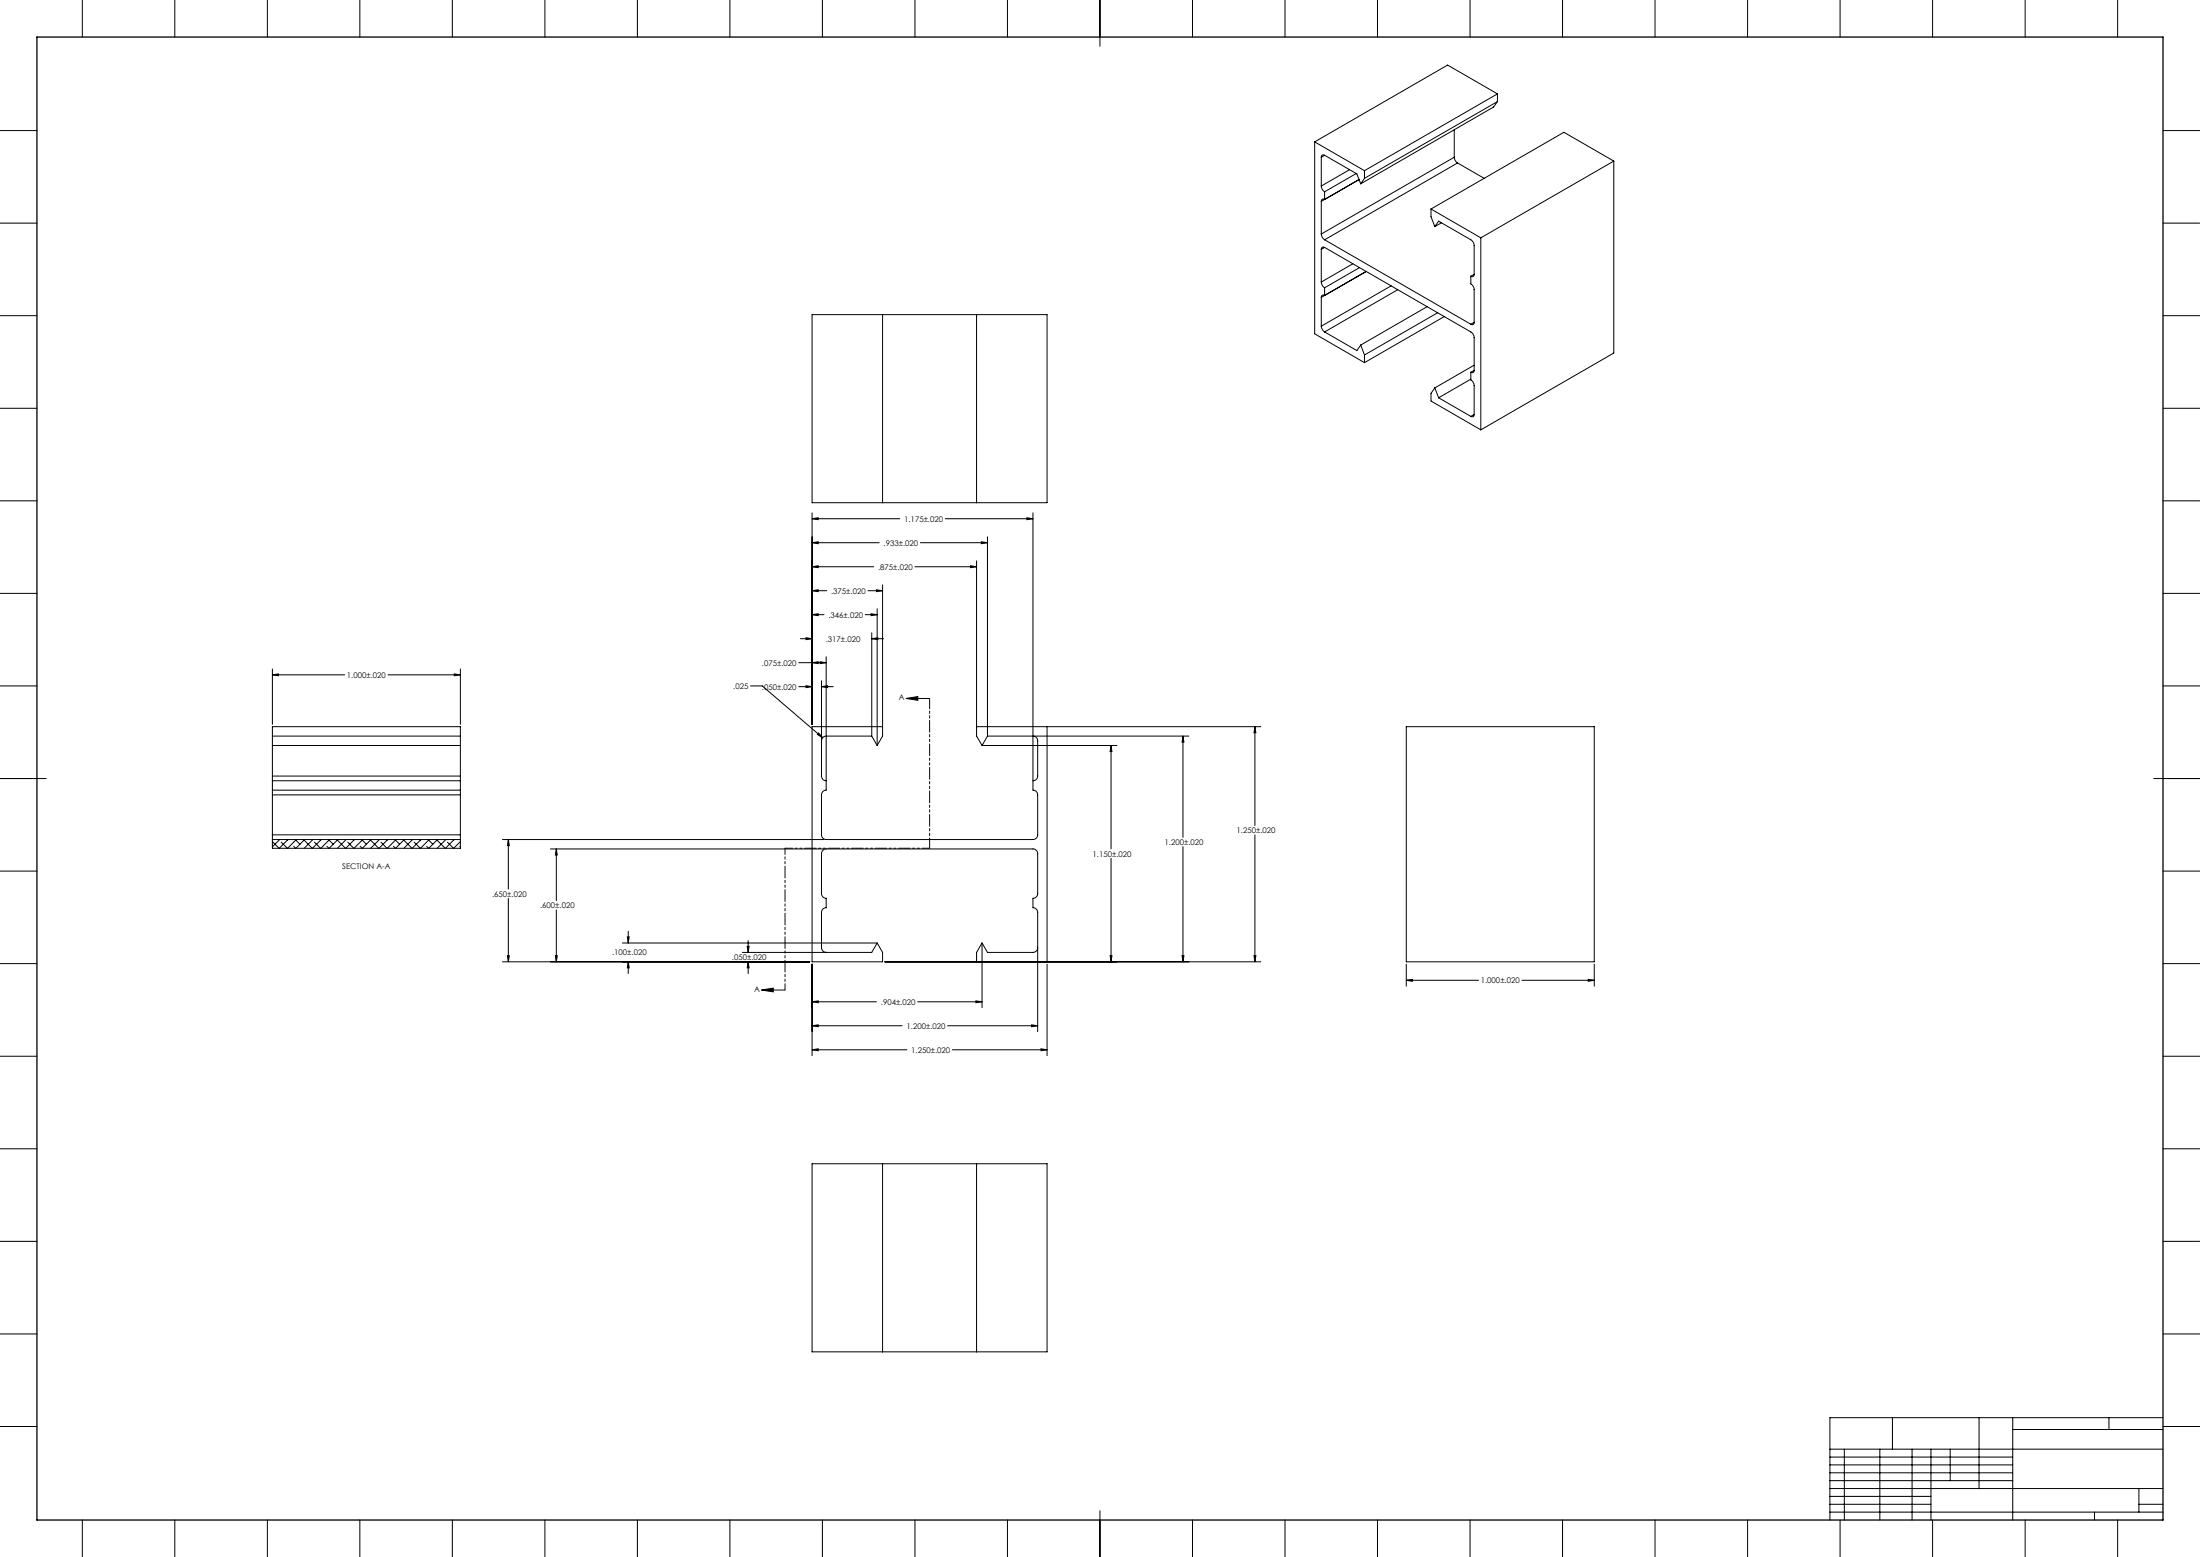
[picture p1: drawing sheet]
<svg xmlns="http://www.w3.org/2000/svg" width="1189mm" height="841mm" viewBox="0 0 1189 841" stroke-linecap="round" stroke-linejoin="round" font-family="sans-serif">
<g fill="none" stroke="#000" stroke-width=".54">
<path d="M44 0v20M94 0v20M144 0v20M194 0v20M244 0v20M294 0v20M344 0v20M394 0v20M444 0v20M494 0v20M544 0v20M594 0v25"/>
<path d="M644 0v20M694 0v20M744 0v20M794 0v20M844 0v20M894 0v20M944 0v20M994 0v20M1044 0v20M1094 0v20M1144 0v20M809 51l-27-16-71 42"/>
<path d="M809 55l-72 41M809 51l-72 41M809 51v4M809 55l-2 3-72 41M0 71h20M711 77l26 15M711 77v103l26 16M786 70v15M1169 71h20M714 85v15M716 84a1.1 1.1 0 0 0-1 0 1.1 1.1 0 0 0-1 1M716 84l17 10 2 5"/>
<path d="M716 84l-2 1M729 92l-15 8M733 94l-17 10M734 97l-20 12M737 92v4M737 96l-2 3M786 85v2l2 1M786 85l-72 41M788 88l-72 42M788 88l14 8M872 87l-72 41M872 87l-27-16-72 42"/>
<path d="M872 87v104l-72 41M714 100l1 2 1 2M714 109v17M716 104v4a1.1 1.1 0 0 0-1 0 1.1 1.1 0 0 0-1 1M773 113l27 15M773 113v4l2 5M0 121h20M714 126l1 2 1 2M714 135v17M716 134l80 46 1 2v18M716 134a1.1 1.1 0 0 0-1 0 1.1 1.1 0 0 0-1 1M716 130l79 45"/>
<path d="M716 134l-2 1M775 122l3-3 18 11 1 3v15M779 120l-4 2M800 128v104M1169 121h20M714 152l1 2 1 1M716 155v5a1.1 1.1 0 0 0-1-1 1.1 1.1 0 0 0-1 2M731 142l-17 10M735 145l-19 10M738 147l-24 14M752 154l-38 22M755 156l-39 23"/>
<path d="M795 149v4l1 2 1 1v18M797 148a1.1 1.1 0 0 1-1 1 1.1 1.1 0 0 1-1 0M797 148l-2 1M0 171h20M439 170h127v102h-127zM477 170v102M528 170v102M714 176l1 2 1 1M714 161v15M716 179l17 10 2-3M771 166l-36 20M777 169l-40 23"/>
<path d="M781 171l-44 25M797 174a1.1 1.1 0 0 1-1 1 1.1 1.1 0 0 1-1 0M797 174l-2 1M1169 171h20M735 186l2 6M737 192v4M797 197l-22 13M775 210l-2 2v5l27 15M775 210l3 5M778 215l17 10M795 201v4l1 2 1 1v16M795 205l-17 10"/>
<path d="M797 200a1.1 1.1 0 0 1-1 1 1.1 1.1 0 0 1-1 0M797 200l-2 1M0 221h20M797 224a1.1 1.1 0 0 1-1 1 1.1 1.1 0 0 1-1 0M797 224l-2 1M1169 221h20M0 271h20M439 277v114M555 280h3l-3 1zM558 277v150a2.5 2.5 0 0 1 3 2v22a2.5 2.5 0 0 1-3 2h-111a2.5 2.5 0 0 1-3-2v-22a2.5 2.5 0 0 1 3-2v-72M1169 271h20M439 280h3v1z"/>
<path d="M439 293h3v1zM439 280h47M439 293h36M497 293h37M511 280h47M530 293h4l-4 1zM534 290v108M439 306h3v1zM439 319h3v1zM439 306h33M439 319h8M469 319h8"/>
<path d="M474 319h3l-3 1zM477 316v82l-3 5M494 306h34M525 306h3l-3 1zM528 303v95l3 5M0 321h20M439 332h3v1zM439 332h6M468 332h6M471 332h3l-3 1zM474 329v74M1169 321h20"/>
<path d="M432 358h15M433 345h6M436 344l3 1h-3zM439 358l3-1v1zM443 357l4 1h-4zM471 345l3-1v1zM471 342v56M471 345h6M0 371h20M147 365l4-1v1zM147 361v30M147 365h39"/>
<path d="M210 365h39M245 364l4 1h-4zM249 361v30M406 371h6l33 27M432 371h7M436 370l3 1h-3zM444 371l3-1v1zM444 368v51a2.5 2.5 0 0 0 3 3M444 371h6M490 377l6-1v2zM490 377h12M1169 371h20"/>
<path d="M147 398h102M442 396l3 2-3-1zM471 398h-24a2.5 2.5 0 0 0-3 2M471 398l3 5M477 393h-38v127h38v-6l-3-5M534 398l-3 5M558 398a2.5 2.5 0 0 1 3 2v19a2.5 2.5 0 0 1-3 3M566 393v127M639 398l1 3h-1zM639 398v54M643 398h-109M678 393l1 3h-1z"/>
<path d="M678 393v53M681 393h-153M760 393h102v127h-102zM147 419v3M147 419v-26h102v26M147 403h102M147 419h102M249 419v3M531 403h73M600 403l1 3h-1zM600 403v56M0 421h25"/>
<path d="M147 427v2M147 422v5M147 429v22M147 422h102M147 427h102M147 429h102M249 427v2M249 422v5M249 429v22M1164 421h25M147 451v2M147 453h102"/>
<path d="M147 453v5h102v-5M147 455l4 3M147 451h102M151 453l-4 4M152 455l3 3M155 453v1M156 453l-5 5M159 457l1 1M160 453l2 3M160 453l-5 5M164 453l5 5 5-5M165 453l-5 5"/>
<path d="M169 453l-5 5M170 455l3 3M173 453v1M178 453l2 3M178 453l-5 5M182 453l5 5 5-5M183 453l-5 5-1-1M187 453l-5 5M188 455l3 3M191 453v1M195 453l3 3M196 453l-5 5"/>
<path d="M200 453l5 5M201 453l-5 5-1-1M205 453l-5 5M206 455l3 3M209 453v1M210 453l-5 5M213 457l1 1M213 453l3 3M214 453l-5 5M218 453l5 5M219 453l-5 5M223 453l-5 5"/>
<path d="M227 453v1M228 453l-5 5M231 457l1 1M231 453l3 3M232 453l-5 5-3-3M236 453l5 5M236 453l-4 5M241 453l-5 5M245 453v1M245 453l-4 5M249 457h.1M249 451v2"/>
<path d="M249 455l-4 3-3-3M272 453h173M275 453v4h-1zM275 453v27M297 459h148M301 459v3h-1zM301 459v27M639 457v63M678 451v69M0 471h20M600 464v56M1169 471h20"/>
<path d="M275 485v35M301 492v28M272 520h166M274 516h1v4zM300 516h1v4zM336 509h138M339 506h1v3zM340 520v3h-1zM340 503v6M340 520v6M404 511h1l-1 3zM404 520l1 3h-1z"/>
<path d="M404 508v6M404 520v6M447 514a2.5 2.5 0 0 1-3-2v-19a2.5 2.5 0 0 1 3-3v-5a2.5 2.5 0 0 1-3-2v-22a2.5 2.5 0 0 1 3-2h111a2.5 2.5 0 0 1 3 2v22a2.5 2.5 0 0 1-3 2v5a2.5 2.5 0 0 1 3 3v64M474 509l-3 5h-70M478 520h203M531 509v35M531 509l3 5h24a2.5 2.5 0 0 0 3-2M531 509l-3 5v6M600 516h1l-1 4zM639 516h1l-1 4zM678 516h1l-1 4zM0 521h20"/>
<path d="M412 535l6-1v2zM412 535h12M439 521v49M566 521v49M760 529h3v1zM760 521v12M760 529h39M823 529h39M858 529h4l-4 1zM862 521v12M1169 521h20M439 554h3v1z"/>
<path d="M439 541h3v1zM439 554h49M439 541h35M496 541h35M512 554h49M527 541h4l-4 1zM558 554h3l-3 1zM0 571h20M439 567h3v1zM439 567h51M515 567h51M563 567h3l-3 1z"/>
<path d="M1169 571h20M0 621h20M439 629h127v101h-127zM477 629v101M528 629v101M1169 621h20M0 671h20M1169 671h20M0 721h20M1169 721h20M0 771h20M1023 766v17"/>
<path d="M1070 766v38M1088 766v55M1088 772h81M1140 766v6M1169 766h-180v55M1169 771h20M989 783h180M989 800h99M989 796h99M989 791h99M989 787h99M997 783v38"/>
<path d="M1016 783v38M1033 783v38M1044 783v38M1054 783v17M594 816v25M989 817h180M989 813h55M989 808h55M989 804h180M1132 817v4M1156 813h13M1156 804v13"/>
<path d="M44 821v20M94 821v20M144 821v20M194 821v20M244 821v20M294 821v20M344 821v20M394 821v20M444 821v20M494 821v20M544 821v20M644 821v20"/>
<path d="M694 821v20M744 821v20M794 821v20M844 821v20M894 821v20M944 821v20M994 821v20M1044 821v20M1094 821v20M1144 821v20"/>
</g>
<path d="M502 377v81" fill="none" stroke="#000" stroke-width=".54" stroke-dasharray="6.3 1.3 1.3 1.3 1.3 1.3" stroke-dashoffset=".8"/>
<path d="M502 458h-78" fill="none" stroke="#000" stroke-width=".54" stroke-dasharray="6.3 1.3 1.3 1.3 1.3 1.3" stroke-dashoffset="2.2"/>
<path d="M424 458v77" fill="none" stroke="#000" stroke-width=".54" stroke-dasharray="6.3 1.3 1.3 1.3 1.3 1.3" stroke-dashoffset="3"/>
<path d="M20 20h1149v801h-1149z" fill="none" stroke="#000" stroke-width=".7"/>
<g fill="#000">
<path d="M439 306h3v1zM525 306h3l-3 1zM439 319h3v1zM474 319h3l-3 1zM274 516h1v4zM275 453v4h-1zM439 280h3v1zM555 280h3l-3 1zM678 516h1l-1 4zM678 393l1 3h-1zM439 567h3v1zM563 567h3l-3 1zM439 554h3v1zM558 554h3l-3 1zM300 516h1v4zM301 459v3h-1zM439 358l3-1v1zM443 357l4 1h-4zM436 370l3 1h-3zM444 371l3-1v1zM442 396v1l3 1zM439 293h3v1zM530 293h4l-4 1zM600 516h1l-1 4zM600 403l1 3h-1zM639 516h1l-1 4zM639 398l1 3h-1zM439 541h3v1zM527 541h4l-4 1zM340 520v3h-1zM339 506h1v3zM404 520l1 3h-1zM404 511h1l-1 3zM439 332h3v1zM471 332h3l-3 1zM436 344l3 1h-3zM471 345l3-1v1zM760 529h3v1zM858 529h4l-4 1zM147 365l4-1v1zM245 364l4 1h-4z"/>
<path d="M490 377l6-1v2zM412 535l6-1v2z"/>
</g>
<g font-size="4.2">
<text x="489" y="282">1.175±.020</text>
<text x="478" y="295">.933±.020</text>
<text x="475" y="308">.875±.020</text>
<text x="449" y="321">.375±.020</text>
<text x="448" y="334">.346±.020</text>
<text x="446" y="347">.317±.020</text>
<text x="412" y="360">.075±.020</text>
<text x="187" y="366">1.000±.020</text>
<text x="396" y="372">.025</text>
<text x="412" y="372">.050±.020</text>
<text x="486" y="378">A</text>
<text x="668" y="450">1.250±.020</text>
<text x="629" y="456">1.200±.020</text>
<text x="591" y="463">1.150±.020</text>
<text x="185" y="470">SECTION A-A</text>
<text x="266" y="484">.650±.020</text>
<text x="292" y="491">.600±.020</text>
<text x="331" y="516">.100±.020</text>
<text x="396" y="519">.050±.020</text>
<text x="800" y="531">1.000±.020</text>
<text x="408" y="536">A</text>
<text x="476" y="543">.904±.020</text>
<text x="490" y="556">1.200±.020</text>
<text x="492" y="569">1.250±.020</text>
</g>
</svg>
